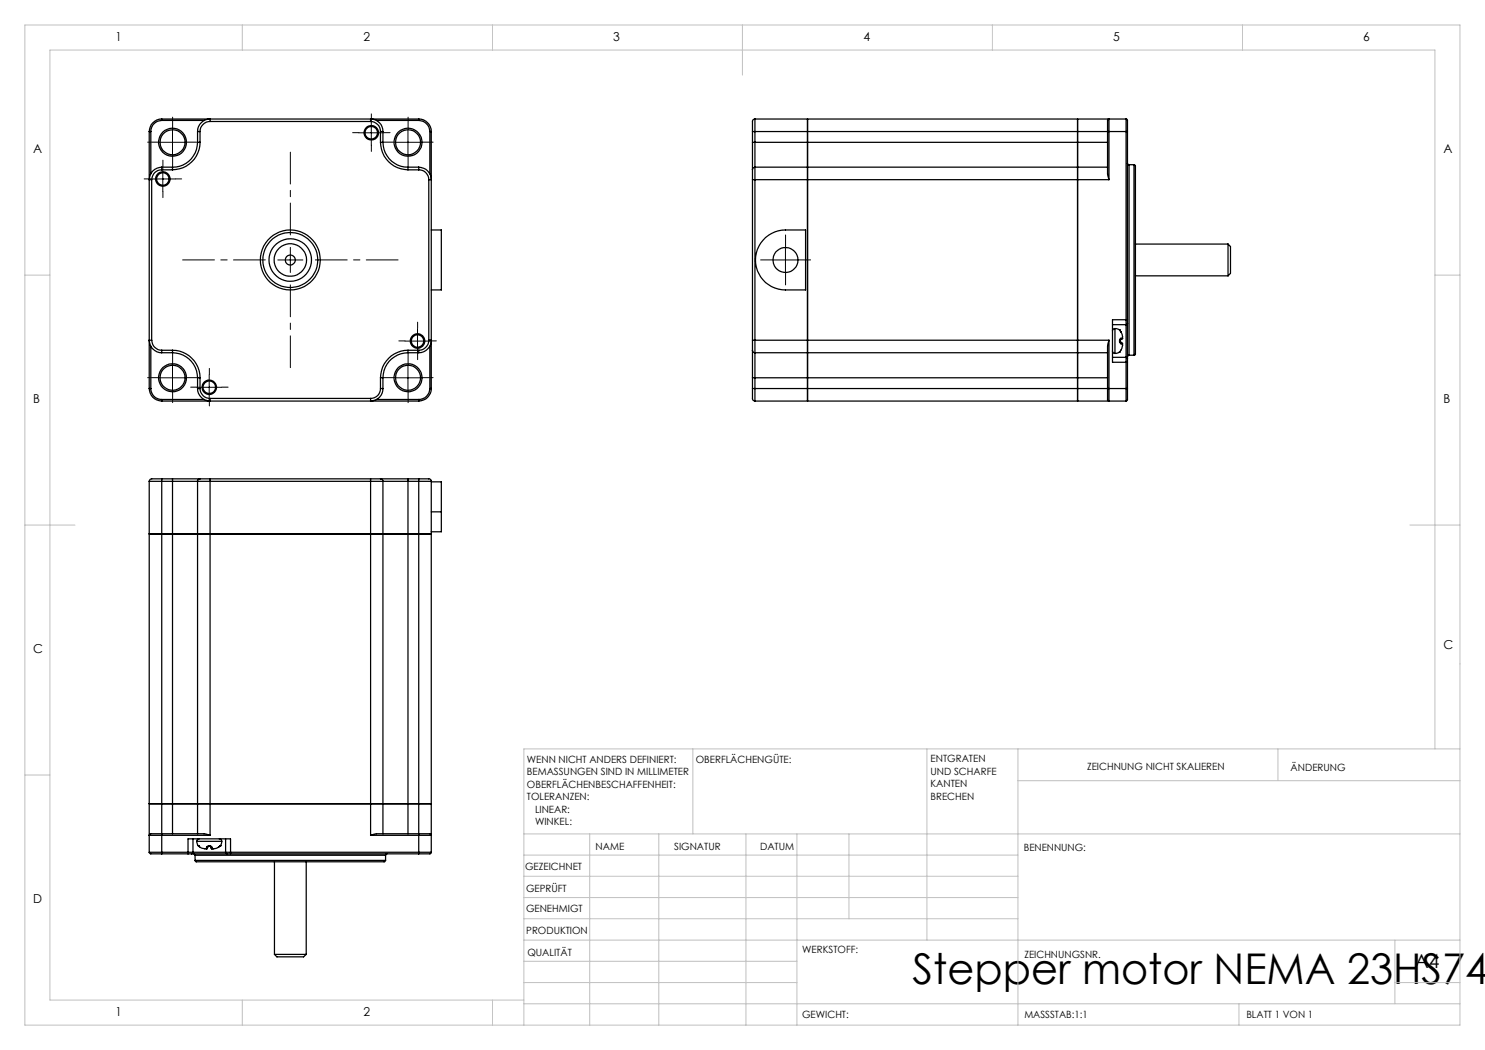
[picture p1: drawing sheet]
<svg xmlns="http://www.w3.org/2000/svg" width="297mm" height="210mm" viewBox="0 0 297 210" stroke-linecap="round" stroke-linejoin="round" font-family="sans-serif">
<g fill="none" stroke="#000" stroke-width=".2" stroke-dasharray="15.2 1.3 1.3 1.3">
<path d="M30.1 35.8h-1.3M32 28.4h-2.5M32.6 33.3v-1.3M32.6 38.3v1.2M34.5 25.9v-2.5M34.5 30.9v2.5M35.1 35.8h1.2M37 28.4h2.5M71.8 26.5h-1.3M74.3 24v-1.2M74.3 29v1.3M76.8 26.5h1.2"/>
<path d="M79.1 28.4h-2.5M81.6 25.9v-2.5M81.6 30.9v2.5M84.1 28.4h2.5M154.6 52h-2.5M157.1 49.5v-2.5M157.1 54.5v2.5M159.6 52h2.5M32 75.5h-2.5M34.5 73v-2.5M34.5 78v2.5M37 75.5h2.5"/>
<path d="M39.4 77.4h-1.3M41.9 74.9v-1.2M41.9 79.9v1.3M44.4 77.4h1.2M79.1 75.5h-2.5M81 68.2h-1.2M81.6 73v-2.5M81.6 78v2.5M83.5 65.7v-1.3M83.5 70.7v1.2M84.1 75.5h2.5M86 68.2h1.3"/>
</g>
<path d="M53.1 52h-16.6M58.1 47v-16.6M58.1 57v16.5M63.1 52h16.5" fill="none" stroke="#000" stroke-width=".2" stroke-dasharray="15.2 1.3 1.3 1.3" stroke-dashoffset="8.9"/>
<g fill="none" stroke="#000" stroke-width=".2">
<path d="M30.1 35.8h5M32 28.5h5M32.6 33.3v5M34.5 26v5M71.8 26.6h5M74.3 24.1v5M79.1 28.5h5M81.6 26v5M55.6 52h5M58.1 49.5v5M154.6 52h5M157.1 49.5v5"/>
<path d="M32 75.6h5M34.5 73.1v5M39.4 77.5h4.9M41.8 75v5M79.1 75.6h5M81 68.2h5M81.6 73.1v5M83.5 65.7v5"/>
</g>
<g fill="none" stroke="#c0c0c0" stroke-width=".2">
<path d="M5 5h287v200h-287zM48.5 5v5M98.5 5v5M148.5 5v10M198.5 5v5M248.5 5v5M5 55h5M287 55h5M5 105h10M282 105h10M5 155h5M138.6 149.8v17"/>
<path d="M185.4 149.8v38.2M203.6 149.8v55.2M203.6 156.1h88.4M255.6 149.8v6.3M287 149.8v-139.8h-277v190h94.8M292 149.8h-187.2v55.2M104.8 166.8h187.2M104.8 179.5h98.8M104.8 175.3h98.8M104.8 171h98.8M117.9 166.8v38.2M131.8 166.8v38.2"/>
<path d="M149.2 166.8v38.2M159.4 166.8v38.2M169.8 166.8v17M104.8 183.8h98.8M104.8 196.5h54.6M104.8 192.3h54.6M104.8 188h187.2M279 196.5h13M279 188v12.8M48.5 200v5M98.5 200v5M104.8 200.8h187.2"/>
<path d="M247.8 200.8v4.2"/>
</g>
<g fill="none" stroke="#000" stroke-width=".25">
<path d="M29.8 26.3h.4M29.8 26.3v51.4M30.2 26.3v8.5M30.3 35.9v32.1M32.3 24.1a2.23 2.23 0 0 0-2.1 2.2M32.3 23.8a2.53 2.53 0 0 0-2.5 2.5M32.3 23.8v.3M32.3 34a1.99 1.99 0 0 0-2 1.9M32.3 33.4a2.47 2.47 0 0 0-2.4 2.5h.4M32.3 33.4v.6M32.3 24.1h8.5M32.3 23.8h51.4"/>
<path d="M32.3 33.4h2.2M32.3 34h2.2M34.5 33.4v.6M39.5 26.3h.5M39.5 28.5h.5M39.5 28.5a5 5 0 0 1-5 4.9M39.5 26.3v2.2M40 28.5a5.5 5.5 0 0 1-5.5 5.5M40 26.3v2.2M42 24.3v-.4a2.34 2.34 0 0 0-2.5 2.4M42 24.3a2.05 2.05 0 0 0-2 2M42 24.3h32.1"/>
<path d="M74.1 24.3v-.4a2.34 2.34 0 0 1 2.5 2.4M74.1 24.3a1.99 1.99 0 0 1 2 2M75.3 24.1h8.4M76.1 28.5h.5M76.1 26.3h.5M76.1 28.5a5.5 5.5 0 0 0 5.5 5.5M76.1 26.3v2.2M76.6 28.5a5 5 0 0 0 5 4.9M76.6 26.3v2.2M81.6 33.4v.6M81.6 33.4h2.1M81.6 34h2.1"/>
<path d="M83.7 23.8a2.53 2.53 0 0 1 2.6 2.5M83.7 24.1a2.29 2.29 0 0 1 2.3 2.2M83.7 23.8v.3M83.7 33.4v.6M83.7 33.4a2.38 2.38 0 0 1 2.5 2.5h-.4M83.7 34a1.99 1.99 0 0 1 2.1 1.9M85.8 35.9v32.1M86 26.3h.3M86 26.3v8.5M86.3 26.3v51.4M150.5 35.9h.5M150.5 34v1.9"/>
<path d="M150.5 28.5h.5M150.5 28.5v5.5M150.5 26.3h.5M150.5 26.3v2.2M150.5 35.9v32.1M151 33.4v2.5M151 33.4l-.4 .3-.1 .3M151 28.5v4.9M151 23.8v2.5M151 23.8l-.3 .1-.2 .3v2.1M151 23.8h74.2M151 33.4h70.5"/>
<path d="M151 26.3h70.5M151 35.9h70.8M151 28.5h70.5M151 26.3v2.2M151 35.9v32.1M161.5 23.8v56.4M215.5 23.8v56.4M221.5 26.3v-2.3l.2-.2 .1 2.5M221.5 26.3h.3M221.5 26.3v8.5l.3 1.1M221.8 26.3h3.4M221.8 26.3v9.6"/>
<path d="M225.2 23.8v2.5M225.2 23.8l.3 .3v2.2M225.2 26.3h.3M225.2 26.3v37.7M225.5 32.7v.1l.3 .1M225.5 26.3v37.7M225.8 32.9v38.1M225.8 32.9h1M226.8 32.9l.3 .3v37.7l-.3 .1M226.8 32.9v38.1M86.3 46h2v12h-2M153.1 47.5a6 6 0 0 1 4-1.5h4v12h-4a6 6 0 0 1-5.6-3.9 6 6 0 0 1 1.6-6.6z"/>
<path d="M227.1 55.2h18.5M227.1 48.8h18.5M245.6 48.8l.5 .5v5.4l-.5 .5M245.6 48.8v6.4M29.8 77.7h.4M29.8 77.7a2.53 2.53 0 0 0 2.5 2.5M30.2 77.7a2.17 2.17 0 0 0 2.1 2.2M30.2 69.2v8.5M30.3 68a2.05 2.05 0 0 0 2 2.1M30.3 68h-.4a2.41 2.41 0 0 0 2.4 2.5M32.3 79.9v.3M32.3 70.1v.4"/>
<path d="M32.3 79.9h8.5M32.3 70.1h2.2M32.3 70.5h2.2M34.5 70.1a5.5 5.5 0 0 1 5.5 5.5M34.5 70.5a5 5 0 0 1 5 5.1M34.5 70.1v.4M39.5 77.7a2.47 2.47 0 0 0 2.5 2.5v-.5M39.5 75.6h.5M39.5 77.7h.5M39.5 75.6v2.1M40 77.7a1.99 1.99 0 0 0 2 2M40 75.6v2.1"/>
<path d="M42 79.7h32.1M75.3 79.9h8.4M76.1 77.7a1.93 1.93 0 0 1-2 2M76.1 77.7h.5M76.1 75.6h.5M76.1 75.6v2.1M76.6 77.7a2.41 2.41 0 0 1-2.5 2.5v-.5M76.6 75.6v2.1M81.6 70.1a5.5 5.5 0 0 0-5.5 5.5M81.6 70.1v.4M81.6 70.5a5 5 0 0 0-5 5.1M81.6 70.1h2.1"/>
<path d="M81.6 70.5h2.1M83.7 79.9v.3M83.7 70.1v.4M85.8 68h.4a2.34 2.34 0 0 1-2.5 2.5M85.8 68a2.05 2.05 0 0 1-2.1 2.1M86 77.7a2.23 2.23 0 0 1-2.3 2.2M86 77.7h.3M86 69.2v8.5M86.3 77.7a2.53 2.53 0 0 1-2.6 2.5M150.5 68v2.1M150.5 68h.5M150.5 70.1l.1 .2 .4 .2"/>
<path d="M150.5 75.6h.5M150.5 70.1v5.5M150.5 77.7h.5M150.5 77.7v2a.49 .49 0 0 0 .5 .5M150.5 75.6v2.1M151 68v2.5M151 70.5v5.1M151 77.7v2.5M151 70.5h70.5M151 77.7h70.5M151 68h70.8M151 75.6h70.5"/>
<path d="M151 75.6v2.1M221.5 77.7v2.3l.2 .2 .1-2.5M221.5 77.7h.3M221.8 68l-.3 1.2v8.5M221.8 77.7h3.4M221.8 68v9.7M222.5 70.2l.2 .4 .3 .1M222.5 64.9h2.7M222.5 71.5h2.7M223 65.7l.9 .3M223 65.7l-.3 .1-.2 .4M223 65.7v5"/>
<path d="M223.9 70.4l-.9 .3M223.9 66l.3 .4M223.9 66h.1M223.9 68.1v.2M223.9 68.3l.3 .4M223.9 70.4h.1M223.9 68.3h.1M223.9 68.1h.1M224 68.3l.1 .2M224 68.1v.2M224 68.3h.1M224.1 67.9l-.1 .2"/>
<path d="M224.1 68.5l.1 .2M224.1 68.5l.4 .2M224.2 66.4l.3 1.2M224.2 67.7h.3M224.2 67.7l-.3 .2v.2M224.2 68.7h.3M224.2 67.7l-.1 .2M224.5 68.7v.1M224.5 67.6v.1M224.5 68.8l-.1 .9-.5 .7M224.5 67.7l-.4 .2M225.2 77.7v2.5"/>
<path d="M225.2 77.7h.3M225.2 64v.9M225.2 64h.3M225.2 72.5h.3M225.2 71.5v1M225.2 71.5l.3 .2M225.2 64.9v6.6M225.2 72.5v5.2M225.2 64h-2.7v8.5h2.7M225.5 77.7v2.3l-.3 .2M225.5 64v.7M225.5 64.7l-.3 .2"/>
<path d="M225.5 71.7v.8M225.5 64.7v7M225.5 72.5v5.2M225.8 71l-.3 .4M225.8 71h1M29.8 96.3h2.5M29.8 96.3v74.2M32.3 80.2h51.4M32.3 95.8v.5M32.3 95.8h-2l-.3 .1-.2 .4M32.3 96.3v70.4M32.3 96.3h2.2"/>
<path d="M32.3 95.8h2.2M34.5 96.3h5M34.5 95.8v.5M34.5 95.8h5.5M34.5 96.3v70.4M39.5 96.3h2.5M39.5 96.3v70.4M40 95.8h2M40 95.8l-.3 .1-.2 .4M42 95.8v.5M42 96.3v70.8M42 96.3h32.1"/>
<path d="M42 95.8h32.1M74.1 96.3h2.5M74.1 95.8h2M74.1 95.8v.5M74.1 96.3v70.8M76.1 95.8l.3 .1 .2 .4M76.1 95.8h5.5M76.6 96.3h5M76.6 96.3v70.4M81.6 95.8v.5M81.6 96.3v70.4M81.6 96.3h2.1"/>
<path d="M81.6 95.8h2.1M83.7 96.3h2.6M83.7 95.8h2.2l.3 .2 .1 .3M83.7 95.8v.5M83.7 96.3v70.4M86.3 96.4h2v6M86.3 96.3v74.2M151 80.2h74.2M29.8 106.8h56.5M86.3 102.4h2M88.3 102.4v4h-2M29.8 170.5l.3 .3h2.2"/>
<path d="M29.8 170.5h2.5M29.8 160.8h56.5M32.3 170.5v.3M32.3 166.7h-2.1l-.4 .3 2.5 .1M32.3 166.7v.4M32.3 166.7h8.5l1.2 .4M32.3 170.8h5.3M32.3 170.5h5.3M32.3 167.1v3.4M32.3 167.1h9.7M37.6 170.5v.3M37.6 170.8h.7"/>
<path d="M37.6 170.5h1M37.6 170.5v-2.7h8.5v2.7M38.3 170.8h7.1M38.6 170.5l-.3 .3M38.6 170.5h6.5M38.6 167.8v2.7M38.7 170.8l.3 .3M39 172.1l.2 .3h37.7l.2-.3M39 171.1h38.1M39 172.1h38.1M39 171.1v1M39.4 168.3l.3 .8"/>
<path d="M39.4 168.3h4.9M39.7 169.1h.1M39.7 169.1l.7 .5 .9 .1M39.9 167.8l-.5 .2v.3M41.3 169.7h.1M41.3 169.5v.2M41.6 169.4l-.3 .1M41.6 169.4l-.1 .3h-.2M41.8 169.3l-.2 .1M41.8 169.3h.1M41.8 169.1h.1M41.8 169.1l-.5 .4"/>
<path d="M41.8 169.1v.2M41.9 169.3l.3 .1M41.9 169.1l.5 .4M41.9 169.1v.2M42.2 169.4l.2 .1M42.2 169.4v.3h.2M42.3 169.7h.1M42.4 169.5v.2M42.4 169.7h.1M43.7 169.5l-.4 .2h-.9M43.9 167.8h.2l.2 .5M44 169.2l-.3 .3"/>
<path d="M44.1 169.1h.1M44.1 169.1l-.4 .4M44.1 169.1l-.1 .1M44.3 168.3l-.2 .8M45.1 170.5l.3 .3M45.1 170.5h1M45.1 167.8v2.7M45.4 170.8h.7M46.1 170.5v.3M46.1 170.8h37.6M46.1 170.5h37.6M54.9 172.4v18.5"/>
<path d="M61.2 172.4v18.5M74.1 167.1h9.6M77.1 171.1v1M77.4 170.8l-.3 .3M83.7 170.5h2.6M83.7 170.5v.3M83.7 166.7h2.3l.3 .3-2.6 .1M83.7 166.7v.4M83.7 166.7h-8.4l-1.2 .4M83.7 167.1v3.4M86.3 170.5l-.3 .3h-2.3M54.9 190.9l.5 .5h5.3l.5-.5"/>
<path d="M54.9 190.9h6.3"/>
<circle cx="32.6" cy="35.8" r="1.24"/>
<circle cx="32.6" cy="35.8" r="1.45"/>
<circle cx="34.5" cy="28.4" r="2.81"/>
<circle cx="34.5" cy="28.4" r="2.5"/>
<circle cx="74.2" cy="26.5" r="1.26"/>
<circle cx="74.3" cy="26.6" r="1.45"/>
<circle cx="81.6" cy="28.4" r="2.5"/>
<circle cx="81.6" cy="28.4" r="2.82"/>
<circle cx="58.1" cy="52" r="1"/>
<circle cx="58.1" cy="52" r="4.2"/>
<circle cx="58.1" cy="52" r="6"/>
<circle cx="58.1" cy="52" r="5.5"/>
<circle cx="58.1" cy="52" r="3.2"/>
<circle cx="157.1" cy="52" r="2.5"/>
<circle cx="34.5" cy="75.6" r="2.79"/>
<circle cx="34.5" cy="75.5" r="2.5"/>
<circle cx="41.9" cy="77.5" r="1.26"/>
<circle cx="41.9" cy="77.4" r="1.46"/>
<circle cx="81.6" cy="75.5" r="2.5"/>
<circle cx="81.6" cy="75.6" r="2.81"/>
<circle cx="83.5" cy="68.2" r="1.24"/>
<circle cx="83.5" cy="68.2" r="1.45"/>
</g>
<text font-size="8.5" x="182.5" y="196.7">Stepper motor NEMA 23HS743</text>
<text font-size="3.9" x="282.9" y="193.6">A4</text>
<g font-size="2.5">
<text x="23.1" y="8.2">1</text>
<text x="72.7" y="8.2">2</text>
<text x="122.7" y="8.2">3</text>
<text x="172.7" y="8.2">4</text>
<text x="222.7" y="8.2">5</text>
<text x="272.7" y="8.2">6</text>
<text x="6.7" y="30.7">A</text>
<text x="288.7" y="30.7">A</text>
<text x="6.7" y="80.7">B</text>
<text x="288.7" y="80.7">B</text>
<text x="6.7" y="130.7">C</text>
<text x="288.7" y="129.7">C</text>
<text x="6.7" y="180.7">D</text>
<text x="23.1" y="203.2">1</text>
<text x="72.7" y="203.2">2</text>
</g>
<g font-size="2">
<text x="105.4" y="152.6">WENN NICHT ANDERS DEFINIERT:</text>
<text x="105.4" y="155.1">BEMASSUNGEN SIND IN MILLIMETER</text>
<text x="139.2" y="152.6">OBERFLÄCHENGÜTE:</text>
<text x="186.1" y="152.5">ENTGRATEN</text>
<text x="186.1" y="155">UND SCHARFE</text>
<text x="217.4" y="154">ZEICHNUNG NICHT SKALIEREN</text>
<text x="258.1" y="154.2">ÄNDERUNG</text>
<text x="105.4" y="157.6">OBERFLÄCHENBESCHAFFENHEIT:</text>
<text x="105.4" y="160.1">TOLERANZEN:</text>
<text x="186.1" y="157.5">KANTEN</text>
<text x="186.1" y="160">BRECHEN</text>
<text x="107" y="162.6">LINEAR:</text>
<text x="107" y="165.1">WINKEL:</text>
<text x="119.1" y="170">NAME</text>
<text x="134.8" y="169.9">SIGNATUR</text>
<text x="152" y="169.9">DATUM</text>
<text x="204.8" y="170.2">BENENNUNG:</text>
<text x="105" y="174.1">GEZEICHNET</text>
<text x="105.2" y="178.3">GEPRÜFT</text>
<text x="105.2" y="182.4">GENEHMIGT</text>
<text x="105.3" y="186.8">PRODUKTION</text>
<text x="105.5" y="191.1">QUALITÄT</text>
<text x="160.5" y="190.5">WERKSTOFF:</text>
<text x="204.9" y="191.6">ZEICHNUNGSNR.</text>
<text x="160.4" y="203.5">GEWICHT:</text>
<text x="204.9" y="203.6">MASSSTAB:1:1</text>
<text x="249.3" y="203.6">BLATT 1 VON 1</text>
</g>
</svg>
